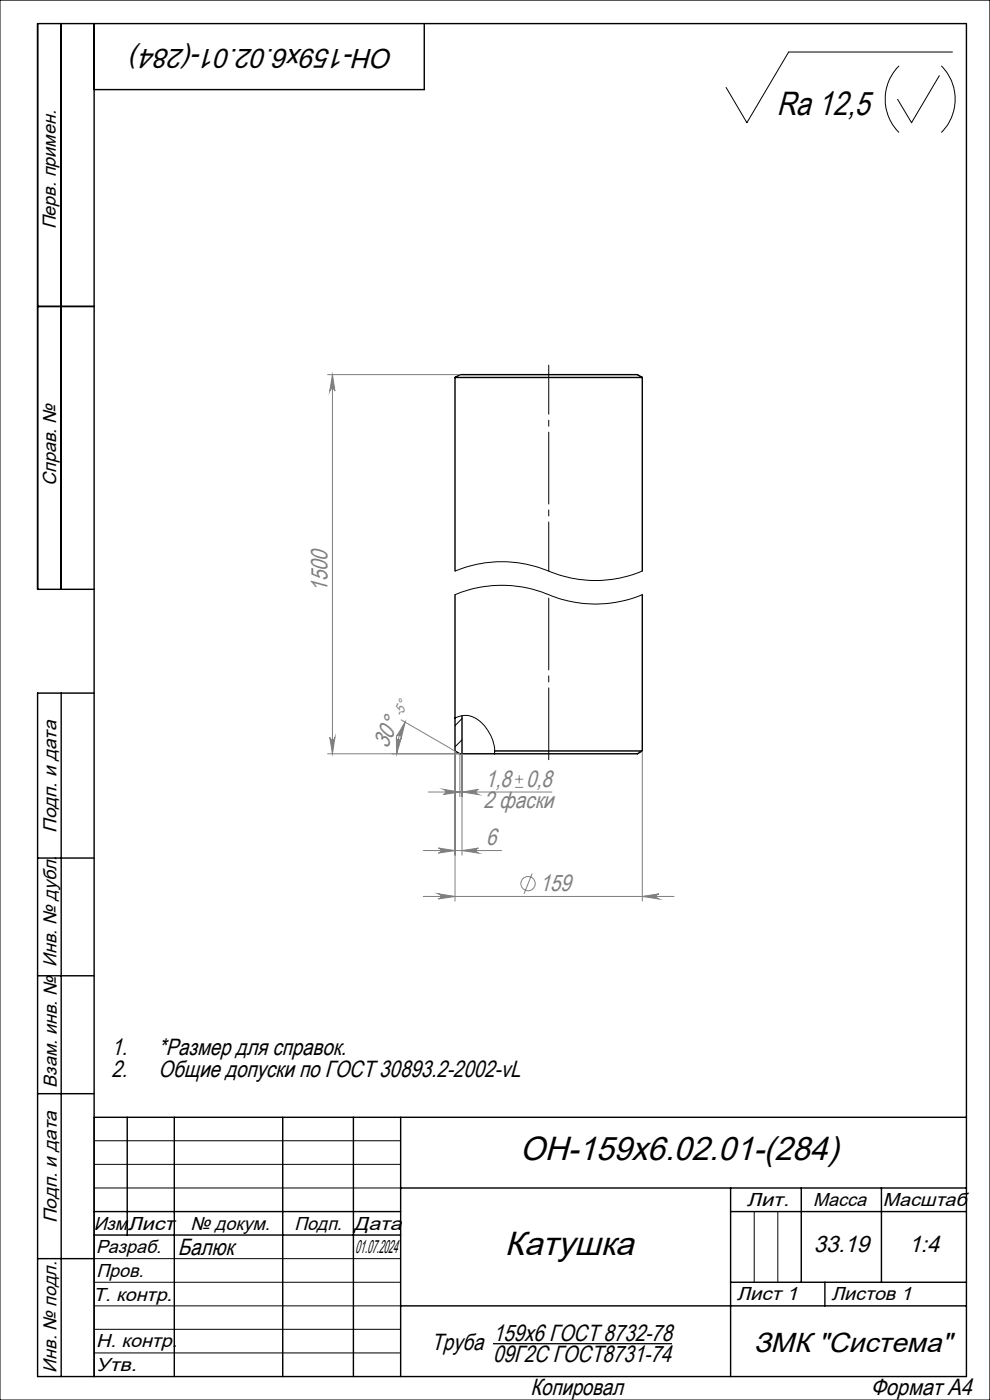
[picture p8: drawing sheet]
<svg xmlns="http://www.w3.org/2000/svg" width="210mm" height="297mm" viewBox="0 0 210 297" stroke-linecap="round" stroke-linejoin="round" font-family="sans-serif">
<g fill="none" stroke="#000" stroke-width=".21">
<path d="M0 0h210v297h-210zM190.7 14a10 10 0 0 0 0 14.1M199.2 16l-5.8 10-3-4.9M199.7 14a10 10 0 0 1 0 14.1M202 11h-34.7l-8.9 15-4.4-7.4M96.5 126.1a26.3 26.3 0 0 1 21.3 .6 25.8 25.8 0 0 0 18.4-.6M96.5 121.1a26.3 26.3 0 0 1 21.3 .6 25.3 25.3 0 0 0 18.4-.6M96.5 152.3a4.8 4.8 0 0 1 6.3 1.6 8.2 8.2 0 0 1 2.1 6M98 152.4l-1.5 1.5M98 156.9l-1.5 1.5M20 242h65M20 247h65"/>
<path d="M20 252h65M160 257v15M165 257v15M20 267h65M20 272h65M20 277h65M20 282h65M20 287h65"/>
</g>
<g fill="none" stroke="#000" stroke-width=".3">
<path d="M13 5v120M20 5v287M90 5v14h-70M8 65h12M96.5 80.1h39.7M96.5 80.1l1-.6h37.7l1 .6M96.5 80.1v41M136.2 80.1v41M20 125h-12v-120h197v287h-197v-145h12M96.5 126.1v33.2l1 .6h.5M136.2 126.1v33.2M13 147v145"/>
<path d="M98 151.8v8.1M105 159.3h31.2M136.2 159.3l-1 .6h-37.2M8 182h12M8 207h12M8 232h12M20 237h185M27 237v25M37 237v55M60 237v55M75 237v55M85 237v55"/>
<path d="M20 257h65M85 252h120M155 252v40M155 257h50M170 252v20M187 252v20M8 267h12M20 262h65M85 277h120M155 272h50M175 272v5"/>
</g>
<g fill="none" stroke="#808080" stroke-width=".21">
<path d="M69.5 79.5h28M70.5 79.5l.5 3.5a.55 .55 0 0 0-.5-.5 .55 .55 0 0 0-.5 .5zM70.5 79.5v80.4M70 156.4a.55 .55 0 0 0 .5 .6 .55 .55 0 0 0 .5-.6l-.5 3.5zM84.1 156.4a.53 .53 0 0 0 .4 .6 .53 .53 0 0 0 .6-.5l-1 3.4zM85.1 152.7l11.4 6.6M85.9 153.2l-.8 3.5a.54 .54 0 0 0-.3-.7 .54 .54 0 0 0-.7 .2zM85.9 153.2a13.6 13.6 0 0 0-1.8 6.7M96.5 159.3v31.9M97.5 159.9h-28M97.5 159.9v9.1M98 159.9v21.5"/>
<path d="M136.2 159.3v31.9M90.8 168h26.3M93 179.9l3.5 .5-3.5 .6a.53 .53 0 0 0 .5-.6 .53 .53 0 0 0-.5-.5zM94.1 167.5l3.4 .5-3.4 .6a.55 .55 0 0 0 .5-.6 .55 .55 0 0 0-.5-.5zM98 168l3.5-.5a.55 .55 0 0 0-.5 .5 .55 .55 0 0 0 .5 .6zM109.3 167h1.7M109.3 165.3h1.7M110.1 164.5v1.7M89.8 190.2h53.2M89.8 180.4h16.6M93 189.6l3.5 .6-3.5 .5a.55 .55 0 0 0 .5-.5 .55 .55 0 0 0-.5-.6zM98 180.4l3.5-.5a.53 .53 0 0 0-.5 .5 .53 .53 0 0 0 .5 .6z"/>
<path d="M112.9 185.3l-1.7 4.3M136.2 190.2l3.6-.6a.55 .55 0 0 0-.6 .6 .55 .55 0 0 0 .6 .5z"/>
<circle cx="112" cy="187.5" r="1.51"/>
</g>
<path d="M104.6 285.1h38" fill="none" stroke="#000" stroke-width=".27"/>
<path d="M116.4 161.9v-35.8" fill="none" stroke="#000" stroke-width=".21" stroke-dasharray="15.2 1.3 1.3 1.3" stroke-dashoffset="-.7"/>
<path d="M116.4 121.1v-43.6" fill="none" stroke="#000" stroke-width=".21" stroke-dasharray="15.2 1.3 1.3 1.3" stroke-dashoffset="4.8"/>
<g fill="#808080">
<path d="M93 189.6l3.5 .6-3.5 .5a.55 .55 0 0 0 .5-.5 .55 .55 0 0 0-.5-.6zM136.2 190.2l3.6-.6a.55 .55 0 0 0-.6 .6 .55 .55 0 0 0 .6 .5zM93 179.9l3.5 .5-3.5 .6a.53 .53 0 0 0 .5-.6 .53 .53 0 0 0-.5-.5zM98 180.4l3.5-.5a.53 .53 0 0 0-.5 .5 .53 .53 0 0 0 .5 .6zM94.1 167.5l3.4 .5-3.4 .6a.55 .55 0 0 0 .5-.6 .55 .55 0 0 0-.5-.5zM98 168l3.5-.5a.55 .55 0 0 0-.5 .5 .55 .55 0 0 0 .5 .6z"/>
<path d="M85.9 153.2l-.8 3.5a.54 .54 0 0 0-.3-.7 .54 .54 0 0 0-.7 .2zM84.1 156.4a.53 .53 0 0 0 .4 .6 .53 .53 0 0 0 .6-.5l-1 3.4z"/>
<path d="M70.5 79.5l.5 3.5a.55 .55 0 0 0-.5-.5 .55 .55 0 0 0-.5 .5zM70 156.4a.55 .55 0 0 0 .5 .6 .55 .55 0 0 0 .5-.6l-.5 3.5z"/>
</g>
<g font-size="7.1">
<text x="164.7" y="24.5">Ra 12,5</text>
<text x="110.3" y="246.2">ОН-159х6.02.01-(284)</text>
<text x="107.1" y="266.3">Катушка</text>
</g>
<g font-size="5.8">
<text x="83.5" y="10.4" transform="rotate(-180 83.5 10.4)">ОН-159х6.02.01-(284)</text>
<text x="159.9" y="286.8">ЗМК &quot;Система&quot;</text>
</g>
<g font-size="5" fill="#808080">
<text x="69.4" y="125.5" transform="rotate(-90 69.4 125.5)">1500</text>
<text x="82.2" y="158.9" transform="rotate(-66 82.2 158.9)">30°</text>
<text x="102.9" y="166.9">1,8</text>
<text x="111.6" y="166.9">0,8</text>
<text x="102.6" y="171.4">2 фаски</text>
<text x="103.1" y="179.3">6</text>
<text x="114.5" y="189.1">159</text>
</g>
<g font-size="5">
<text x="23.6" y="223.9">1.</text>
<text x="33.6" y="223.9">*Размер для справок.</text>
<text x="23.6" y="228.4">2.</text>
<text x="33.6" y="228.4">Общие допуски по ГОСТ 30893.2-2002-vL</text>
<text x="37.7" y="266.3">Балюк</text>
<text x="172.7" y="265.7">33.19</text>
<text x="192.8" y="265.7">1:4</text>
<text x="91.5" y="286.4">Труба</text>
<text x="104.6" y="284.5">159х6 ГОСТ 8732-78</text>
<text x="104.6" y="289">09Г2С ГОСТ8731-74</text>
<text x="112.5" y="296">Копировал</text>
<text x="184.7" y="296">Формат А4</text>
</g>
<g font-size="4">
<text x="11.9" y="48.7" transform="rotate(-90 11.9 48.7)">Перв. примен.</text>
<text x="11.9" y="103.1" transform="rotate(-90 11.9 103.1)">Справ. №</text>
<text x="12" y="176.7" transform="rotate(-90 12 176.7)">Подп. и дата</text>
<text x="12" y="205" transform="rotate(-90 12 205)">Инв. № дубл.</text>
<text x="12" y="230.7" transform="rotate(-90 12 230.7)">Взам. инв. №</text>
<text x="158.4" y="255.8">Лит.</text>
<text x="172.5" y="255.8">Масса</text>
<text x="187.3" y="255.8">Масштаб</text>
<text x="12" y="259.5" transform="rotate(-90 12 259.5)">Подп. и дата</text>
<text x="19.9" y="261">Изм.</text>
<text x="27.1" y="261">Лист</text>
<text x="40.4" y="261">№ докум.</text>
<text x="62.4" y="261">Подп.</text>
<text x="75.1" y="261">Дата</text>
<text x="20.4" y="265.8">Разраб.</text>
<text x="75.4" y="265.8">01.07.2024</text>
<text x="19.8" y="275.9">Т. контр.</text>
<text x="20.4" y="270.8">Пров.</text>
<text x="156.3" y="275.8">Лист 1</text>
<text x="176.4" y="275.7">Листов 1</text>
<text x="20.4" y="285.8">Н. контр.</text>
<text x="12" y="291.2" transform="rotate(-90 12 291.2)">Инв. № подл.</text>
<text x="20.4" y="290.8">Утв.</text>
</g>
<text font-size="3" fill="#808080" x="85.2" y="152.1" transform="rotate(-66 85.2 152.1)">-5°</text>
</svg>
